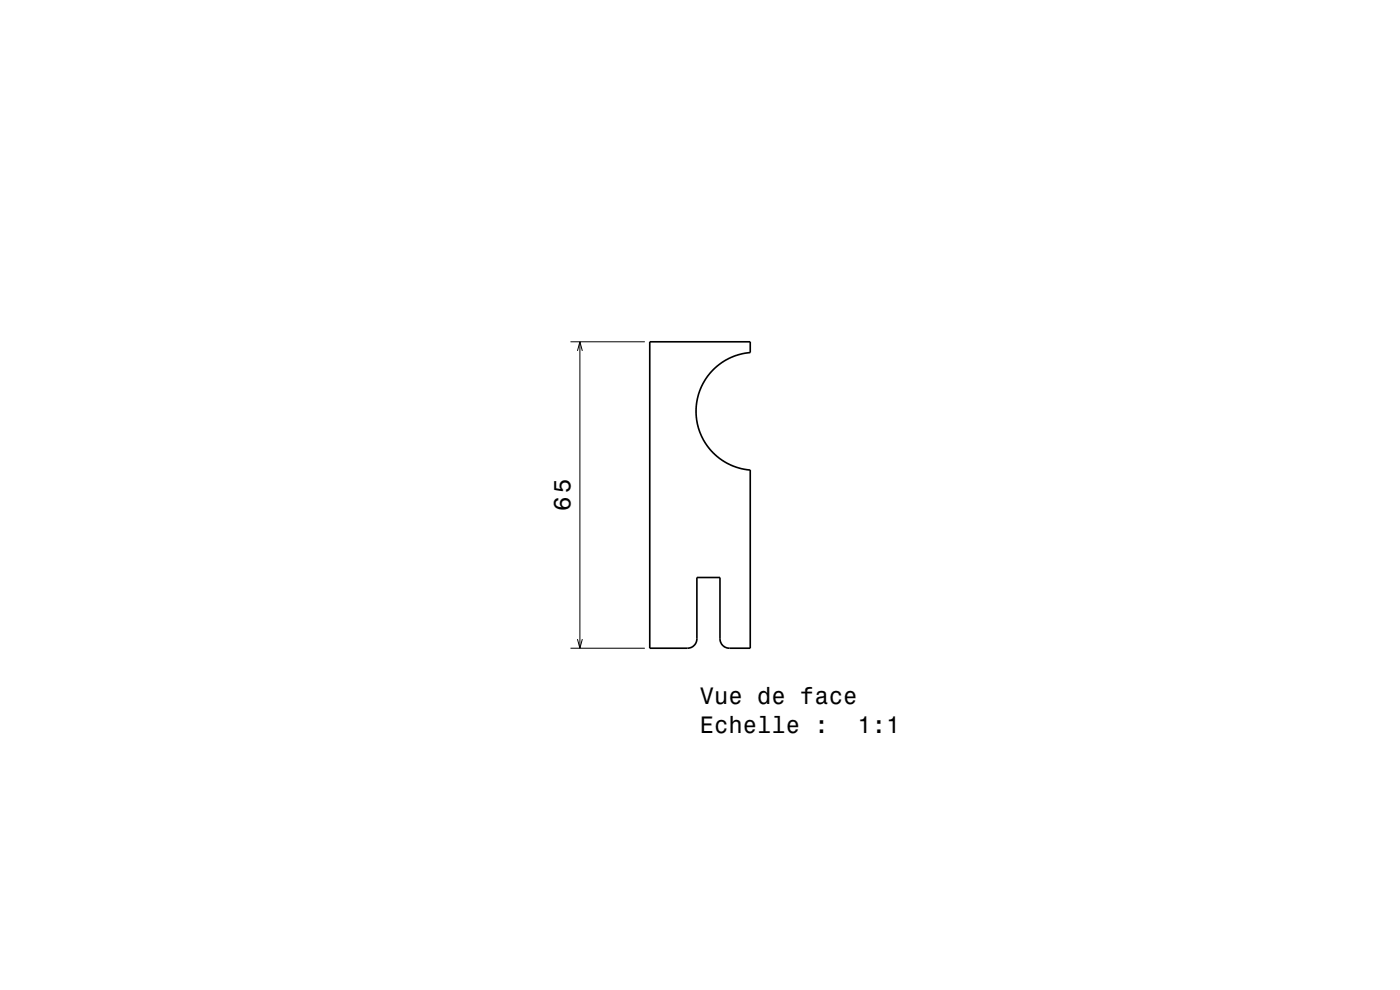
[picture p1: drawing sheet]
<svg xmlns="http://www.w3.org/2000/svg" width="297mm" height="210mm" viewBox="0 0 297 210" stroke-linecap="round" stroke-linejoin="round" font-family="sans-serif">
<path d="M121 72.5h15.8M122.5 74.4l.5-1.9 .5 1.9M123 72.5v65M121 137.5h15.8M122.5 135.6l.5 1.9 .5-1.9" fill="none" stroke="#000" stroke-width=".21"/>
<path d="M137.8 72.5h21.4v2.3a12.5 12.5 0 0 0-11.5 12.4 12.5 12.5 0 0 0 11.5 12.5v37.8h-4.5a2 2 0 0 1-2-2v-13h-4.9v13a2 2 0 0 1-2 2h-8z" fill="none" stroke="#000" stroke-width=".35"/>
<g font-size="5">
<text x="121" y="108.4" transform="rotate(-90 121 108.4)">65</text>
<text x="148.5" y="149.4">Vue de face</text>
<text x="148.5" y="155.4">Echelle :</text>
<text x="181.9" y="155.4">1:1</text>
</g>
</svg>
